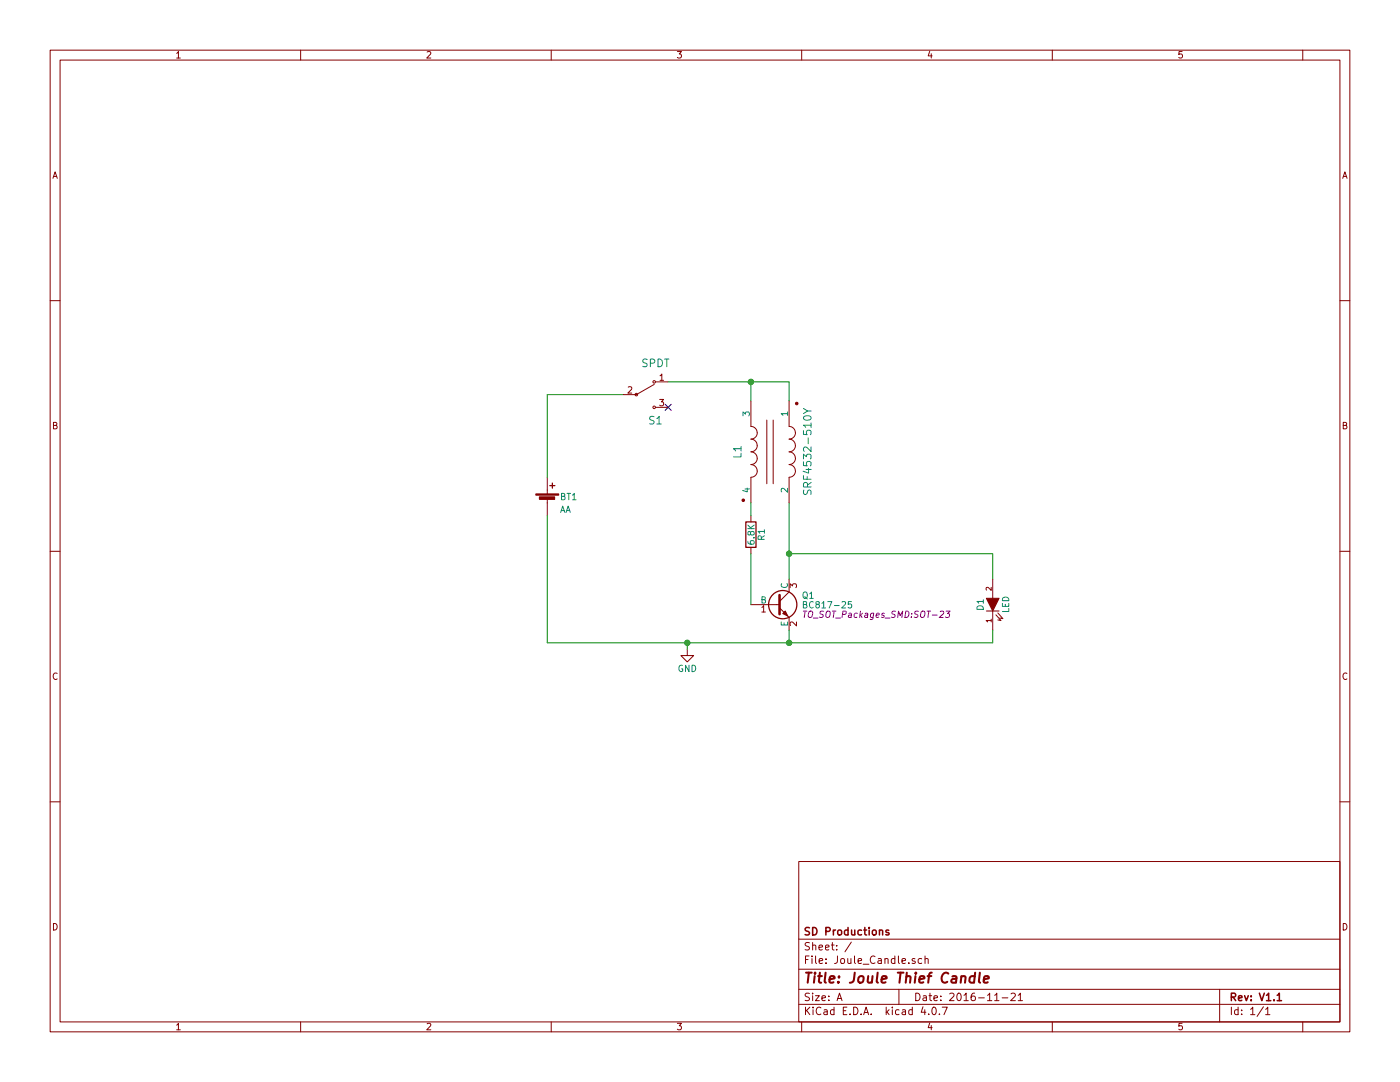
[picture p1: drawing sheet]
EESchema Schematic File Version 2
LIBS:Joule_Candle
LIBS:power
LIBS:device
LIBS:transistors
LIBS:conn
LIBS:linear
LIBS:regul
LIBS:74xx
LIBS:cmos4000
LIBS:adc-dac
LIBS:memory
LIBS:xilinx
LIBS:microcontrollers
LIBS:dsp
LIBS:microchip
LIBS:analog_switches
LIBS:motorola
LIBS:texas
LIBS:intel
LIBS:audio
LIBS:interface
LIBS:digital-audio
LIBS:philips
LIBS:display
LIBS:cypress
LIBS:siliconi
LIBS:opto
LIBS:atmel
LIBS:contrib
LIBS:valves
LIBS:Joule_Candle-cache
EELAYER 25 0
EELAYER END
$Descr A 11000 8500
encoding utf-8
Sheet 1 1
Title "Joule Thief Candle"
Date "2016-11-21"
Rev "V1.1"
Comp "SD Productions"
Comment1 ""
Comment2 ""
Comment3 ""
Comment4 ""
$EndDescr
$Comp
L Battery_Cell BT1
U 1 1
P 4300 3950
F 0 "BT1" H 4400 4000 50  0000 L CNN
F 1 "AA" H 4400 3900 50  0000 L CNN
F 2 "Battery:AA_PCB-Clip" V 4300 3990 50  0001 C CNN
F 3 "" V 4300 3990 50  0000 C CNN
F 4 "Memory Protected Devices" H 4300 3950 60  0001 C CNN "Manufacture"
F 5 "BK-92" H 4300 3950 60  0001 C CNN "Mfg Part Number"
F 6 "THT" H 4300 3950 60  0001 C CNN "Package"
F 7 "BATTERY CONTACT AA SIZE" H 4300 3950 60  0001 C CNN "Description"
	1    4300 3950
	1    0    0    -1  
$EndComp
$Comp
L R R1
U 1 1
P 5900 4200
F 0 "R1" V 5980 4200 50  0000 C CNN
F 1 "6.8K" V 5900 4200 50  0000 C CNN
F 2 "Resistors_SMD:R_0603_HandSoldering" V 5830 4200 50  0001 C CNN
F 3 "" H 5900 4200 50  0000 C CNN
F 4 "Yageo" H 5900 4200 60  0001 C CNN "Manufacture"
F 5 "RC0603JR-076K8L" H 5900 4200 60  0001 C CNN "Mfg Part Number"
F 6 "0603" H 5900 4200 60  0001 C CNN "Package"
F 7 "RES SMD 6.8K OHM 5% 1/10W 0603" H 5900 4200 60  0001 C CNN "Description"
	1    5900 4200
	1    0    0    -1  
$EndComp
$Comp
L LED-RESCUE-Joule_Candle D1
U 1 1
P 7800 4750
F 0 "D1" H 7800 4850 50  0000 C CNN
F 1 "LED" H 7800 4650 50  0000 C CNN
F 2 "LEDs:3mm_PCB_Edge" H 7800 4750 50  0001 C CNN
F 3 "" H 7800 4750 50  0000 C CNN
F 4 "NONE" H 7800 4750 60  0001 C CNN "Manufacture"
F 5 "NONE" H 7800 4750 60  0001 C CNN "Mfg Part Number"
F 6 "3mm THT" H 7800 4750 60  0001 C CNN "Package"
F 7 "Warm White 3mm" H 7800 4750 60  0001 C CNN "Description"
	1    7800 4750
	0    -1   -1   0   
$EndComp
$Comp
L GND #PWR01
U 1 1
P 5400 5100
F 0 "#PWR01" H 5400 4850 50  0001 C CNN
F 1 "GND" H 5400 4950 50  0000 C CNN
F 2 "" H 5400 5100 50  0000 C CNN
F 3 "" H 5400 5100 50  0000 C CNN
	1    5400 5100
	1    0    0    -1  
$EndComp
Wire Wire Line
	4300 3750 4300 3100
Wire Wire Line
	7800 5050 7800 4950
Wire Wire Line
	4300 5050 7800 5050
Wire Wire Line
	4300 5050 4300 4050
Wire Wire Line
	5400 5050 5400 5100
Connection ~ 5400 5050
Wire Wire Line
	4300 3100 4900 3100
$Comp
L BC817-40 Q1
U 1 1
P 6100 4750
F 0 "Q1" H 6300 4825 50  0000 L CNN
F 1 "BC817-25" H 6300 4750 50  0000 L CNN
F 2 "TO_SOT_Packages_SMD:SOT-23" H 6300 4675 50  0000 L CIN
F 3 "" H 6100 4750 50  0000 L CNN
F 4 "Micro Commercial" H 6100 4750 60  0001 C CNN "Manufacture"
F 5 "BC817-25-TP" H 6100 4750 60  0001 C CNN "Mfg Part Number"
F 6 "SOT-23" H 6100 4750 60  0001 C CNN "Package"
F 7 "TRANS NPN 45V 0.8A SOT-23" H 6100 4750 60  0001 C CNN "Description"
	1    6100 4750
	1    0    0    -1  
$EndComp
Wire Wire Line
	7800 4350 7800 4550
Wire Wire Line
	6200 4950 6200 5050
Connection ~ 6200 5050
$Comp
L SRF4532-510Y L1
U 1 1
P 6050 3550
F 0 "L1" H 6050 3300 60  0000 C CNN
F 1 "SRF4532-510Y" H 6050 3850 60  0000 C CNN
F 2 "Inductor:SRF4532-510Y" H 6050 3550 60  0001 C CNN
F 3 "" H 6050 3550 60  0000 C CNN
F 4 "Bourns" H 6050 3550 60  0001 C CNN "Manufacture"
F 5 "SRF4532-510Y" H 6050 3550 60  0001 C CNN "Mfg Part Number"
F 6 "SMD" H 6050 3550 60  0001 C CNN "Package"
F 7 "CMC 51UH 200MA 2LN 2 KOHM SMD" H 6050 3550 60  0001 C CNN "Description"
	1    6050 3550
	0    1    1    0   
$EndComp
Wire Wire Line
	6200 4350 7800 4350
Wire Wire Line
	6200 3950 6200 4550
NoConn ~ 5250 3200
$Comp
L SPDT S1
U 1 1
P 5150 3100
F 0 "S1" H 5150 2900 60  0000 C CNN
F 1 "SPDT" H 5150 3350 60  0000 C CNN
F 2 "Switches:SPDT_OS102011MA1QN1" H 5150 3100 60  0001 C CNN
F 3 "" H 5150 3100 60  0000 C CNN
F 4 "C&K" H 5150 3100 60  0001 C CNN "Manufacture"
F 5 "OS102011MA1QN1" H 5150 3100 60  0001 C CNN "Mfg Part Number"
F 6 "PC PIN" H 5150 3100 60  0001 C CNN "Package"
F 7 "SWITCH SLIDE SPDT 100MA 12V" H 5150 3100 60  0001 C CNN "Description"
	1    5150 3100
	1    0    0    -1  
$EndComp
Wire Wire Line
	5250 3000 6200 3000
Wire Wire Line
	6200 3000 6200 3150
Wire Wire Line
	5900 3150 5900 3000
Connection ~ 5900 3000
Wire Wire Line
	5900 4350 5900 4750
Wire Wire Line
	5900 4050 5900 3950
Connection ~ 6200 4350
$EndSCHEMATC
